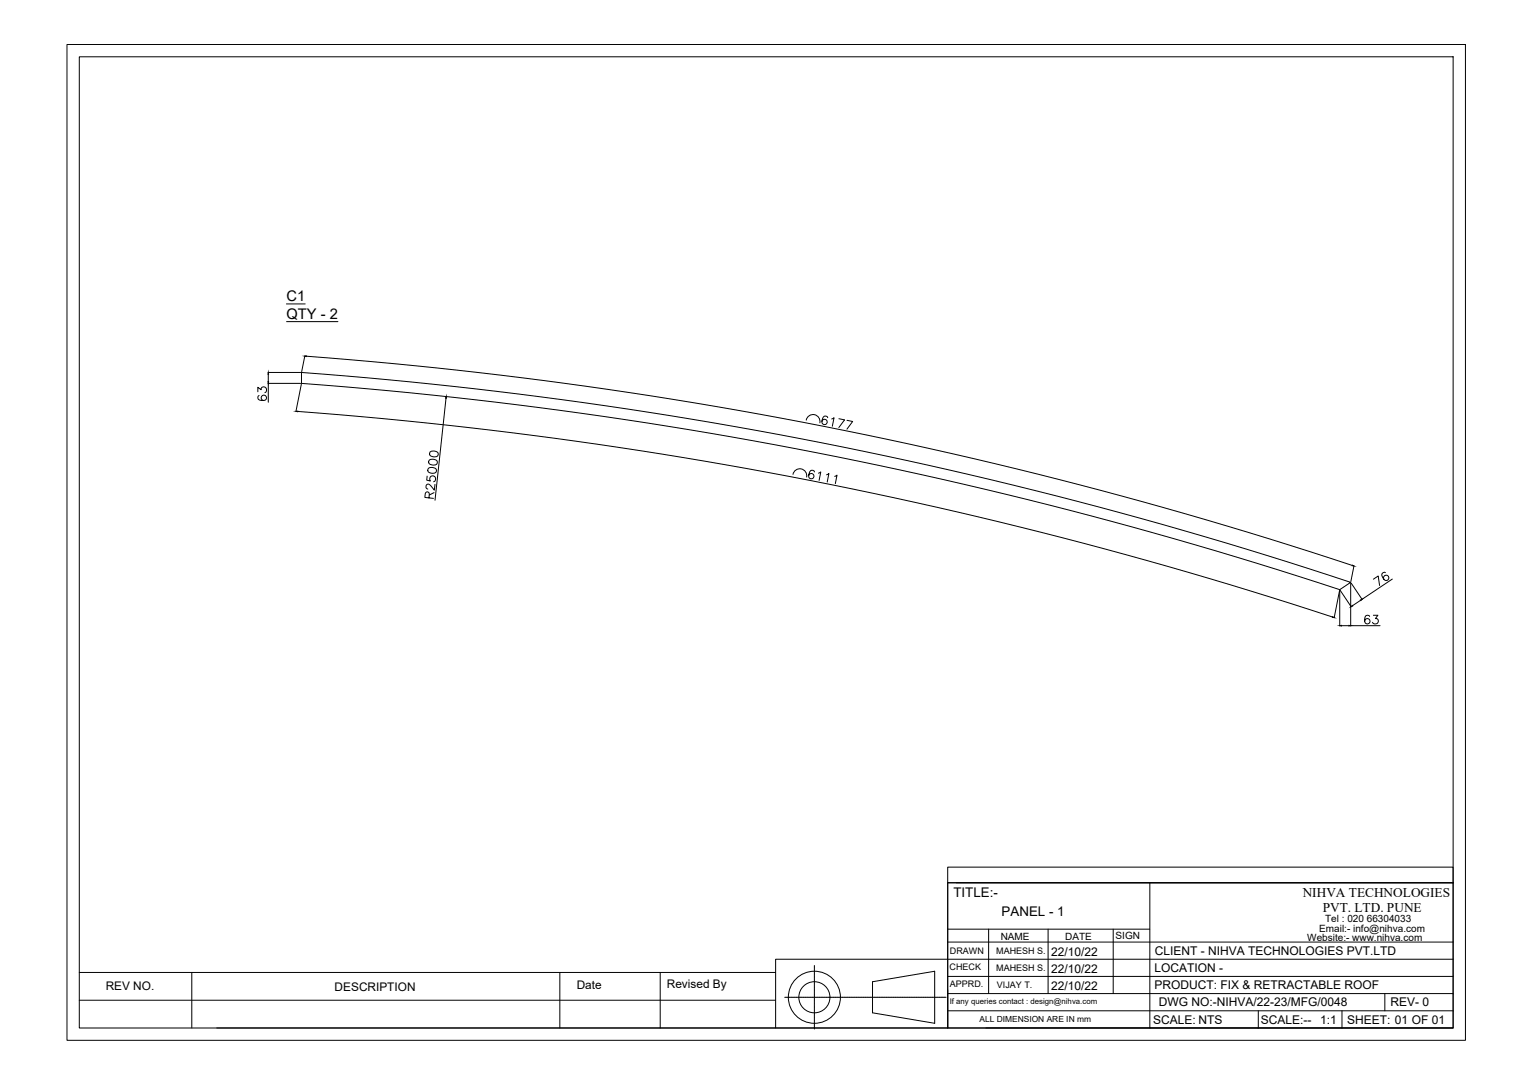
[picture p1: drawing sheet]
<svg xmlns="http://www.w3.org/2000/svg" width="594mm" height="420mm" viewBox="0 0 594 420" stroke-linecap="round" stroke-linejoin="round" font-family="sans-serif">
<!-- layer: 0 -->
<g fill="none" stroke="#000" stroke-width=".39">
<path d="M26 17.2h541.9v386h-541.9zM30.7 22h532.4v376.5h-532.4zM111 117.8h7.3M111 124.7h20M118.1 137.9l-1.2 6.1M118.8 138.1a1689.1 1689.1 0 0 1 405.3 81.1M99.9 151.9v-1.8l1.3 1a1.12 1.12 0 0 1 1.8-.9 1.12 1.12 0 0 1-.3 2M100.4 153.3a1 1 0 0 0-.3 1.5 1.93 1.93 0 0 0 3.2-.7 1.04 1.04 0 0 0-1.1-.9 1.04 1.04 0 0 0-1 1 1.04 1.04 0 0 0 1 1M103.9 144.4h12.6M103.9 148.6h12.6M104 145v2.9M104 148.6v7.3"/>
<path d="M115.4 159.5a1682.5 1682.5 0 0 1 401 79.7M116.8 148.9l-2.1 10.6M116.8 144.4a1682 1682 0 0 1 406.6 81.3l-4.2 2.9a1681.9 1681.9 0 0 0-402.4-80zM172.8 154.4l-4.2 39.5M166.4 178.3a2.15 2.15 0 0 1 3.1 .9v.3a1.93 1.93 0 0 1-3.4-.4zM166.7 175.1a2.15 2.15 0 0 1 3.1 .9v.3a1.93 1.93 0 0 1-3.3-.4zM312.4 162.8a2.69 2.69 0 0 1 3.2-2.1 2.69 2.69 0 0 1 2.1 3.2M320.8 161.9a.99 .99 0 0 0-1.4-.6 1.93 1.93 0 0 0 0 3.3 1.05 1.05 0 0 0 1.2-.9 1.05 1.05 0 0 0-.8-1.2 1.05 1.05 0 0 0-1.3 .8M322.3 162.4l.9-.5-.7 3.3M325.1 162.3l2.2 .4-2.2 3M328.2 162.9l2.2 .5-2.2 2.9M165.5 184.5l-.1 1.6 1.4 .3a1.19 1.19 0 0 1 .1-1.8 1.19 1.19 0 0 1 1.8 .5 1.19 1.19 0 0 1-.7 1.6"/>
<path d="M166 181.5a2.15 2.15 0 0 1 3.1 .8v.4a1.93 1.93 0 0 1-3.3-.4zM166.2 193l.1-1.9-.5-.4-.6 .1-.4 .6-.2 1.4 3.4 .4M168.2 190.9l-1.9 1M168.6 187.8l-.3 2.2-1.4-1.8a1.03 1.03 0 0 0-1.4-.5l-.4 1.1 .7 .7M307.3 183.9a2.69 2.69 0 0 1 3.2-2.2 2.69 2.69 0 0 1 2.1 3.2M315.6 182.9a.99 .99 0 0 0-1.3-.6 1.92 1.92 0 0 0 0 3.3 1.04 1.04 0 0 0 1.1-.9 1.04 1.04 0 0 0-.8-1.2 1.04 1.04 0 0 0-1.2 .8M317.2 183.4l.9-.5-.7 3.3M320.3 184l.9-.5-.6 3.3M323.5 184.6l.9-.4-.7 3.3M524.7 219.3l-1.2 6.1M519.1 228.9l-2.1 10.6M519.2 228.9v13.7"/>
<path d="M519.4 228.8l4.2 6.4M523.4 226.1v16.5M523.6 226l4.3 6.4M527.3 232.7l-3.2 2.1M530.8 239a1.01 1.01 0 0 0-1.5-.4 1.93 1.93 0 0 0 .7 3.2 1.04 1.04 0 0 0 .9-1 1.04 1.04 0 0 0-1-1 1.04 1.04 0 0 0-1.1 .9M532.2 238.5h1.8l-1 1.3a1.12 1.12 0 0 1 .8 1.8 1.12 1.12 0 0 1-1.9-.4M532.2 224.5l1.9-1.2 .5 3.6M536.9 222a1 1 0 0 0-1.4 .5 1.93 1.93 0 0 0 2.3 2.3 1.05 1.05 0 0 0 .2-1.4 1.05 1.05 0 0 0-1.4-.3 1.05 1.05 0 0 0-.3 1.4M539.6 224.5l-11.8 7.8M519.9 242.5h2.8M523.4 242.5h11.4M367.3 336.1h195.8v6.1h-195.8z"/>
<path d="M367.3 342.2h195.8v56.2h-195.8zM367.3 342.2v56.2h-66.7M370.6 342.2h192.5M445.6 342.2v56.2M30.7 376.9h269.9M74.3 376.9v21.6M217 376.9v21.6M255.8 376.9v21.6M315.6 374.2v24.7M367.3 378.5h195.8M367.3 365.1h195.8M367.3 360.1h78.3"/>
<path d="M383.1 360.1v25M406.2 360.1v25M431.4 360.1v25M563.1 371.8h-262.5v26.6h-216.6M30.7 387.7h269.9M304.1 386.5h62.5M338.1 380.5l24.1-4v20.1l-24.1-4zM367.3 385.1h195.8M367.3 391.8h195.8M382 398.4h181.1M487.6 391.8v6.6M520.1 391.8v6.6"/>
<path d="M536.7 385.1v6.7"/>
<circle cx="315.6" cy="386.5" r="10.1"/>
<circle cx="315.6" cy="386.5" r="6"/>
</g>
<path d="M118.1 138h.7v.2zM104 144.4l.1 .6h-.2zM103.9 147.9h.2l-.1 .7zM114.7 159.4h.7v.2zM172.9 153.7v.7h-.2zM524.1 219.1l.6 .3-.7-.1zM516.4 239.1l.6 .3-.6-.1zM523.6 235.1l.5-.4 .1 .2zM527.2 232.6l.6-.3-.5 .5zM519.2 242.5l.7-.1v.2zM522.7 242.4l.7 .1-.7 .1z" fill="#000" stroke="#000" stroke-width=".39"/>
<g font-size="5.7">
<text x="111" y="116.6">C1</text>
<text x="111" y="123.5">QTY - 2</text>
</g>
<g font-size="5.2">
<text x="369.5" y="347.7">TITLE:-</text>
<text x="504.8" y="347.6">NIHVA TECHNOLOGIES</text>
<text x="512.6" y="353.4">PVT. LTD. PUNE</text>
<text x="388.2" y="355.1">PANEL - 1</text>
</g>
<g font-size="4.7">
<text x="407.3" y="370.6">22/10/22</text>
<text x="447.5" y="370.1">CLIENT - NIHVA TECHNOLOGIES PVT.LTD</text>
<text x="407.3" y="377.3">22/10/22</text>
<text x="447.4" y="376.7">LOCATION -</text>
<text x="407.3" y="383.9">22/10/22</text>
<text x="447.4" y="383.4">PRODUCT: FIX &amp; RETRACTABLE ROOF</text>
<text x="449" y="390.1">DWG NO:-NIHVA/22-23/MFG/0048</text>
<text x="538.8" y="390">REV- 0</text>
<text x="446.9" y="396.7">SCALE: NTS</text>
<text x="488.6" y="396.7">SCALE:--</text>
<text x="511.6" y="396.7">1:1</text>
<text x="522.1" y="396.7">SHEET: 01 OF 01</text>
</g>
<g font-size="4.6">
<text x="41" y="383.6">REV NO.</text>
<text x="129.7" y="384">DESCRIPTION</text>
<text x="223.5" y="383.4">Date</text>
<text x="258.4" y="382.9">Revised By</text>
</g>
<g font-size="3.9">
<text x="513.5" y="357.3">Tel : 020 66304033</text>
<text x="387.8" y="364.2">NAME</text>
<text x="412.8" y="364.3">DATE</text>
<text x="432.3" y="363.9">SIGN</text>
<text x="506.6" y="364.7">Website:- www.nihva.com</text>
<text x="511.2" y="361.1">Email:- info@nihva.com</text>
</g>
<g font-size="3.5">
<text x="368.1" y="369.9">DRAWN</text>
<text x="386.1" y="369.7">MAHESH S.</text>
<text x="368" y="375.8">CHECK</text>
<text x="386.1" y="376.4">MAHESH S.</text>
<text x="368.1" y="382.4">APPRD.</text>
<text x="386.3" y="383">VIJAY T.</text>
</g>
<text font-size="3.3" x="379.6" y="396.3">ALL DIMENSION ARE IN mm</text>
<text font-size="3" x="368" y="389.3">If any queries contact : design@nihva.com</text>
</svg>
